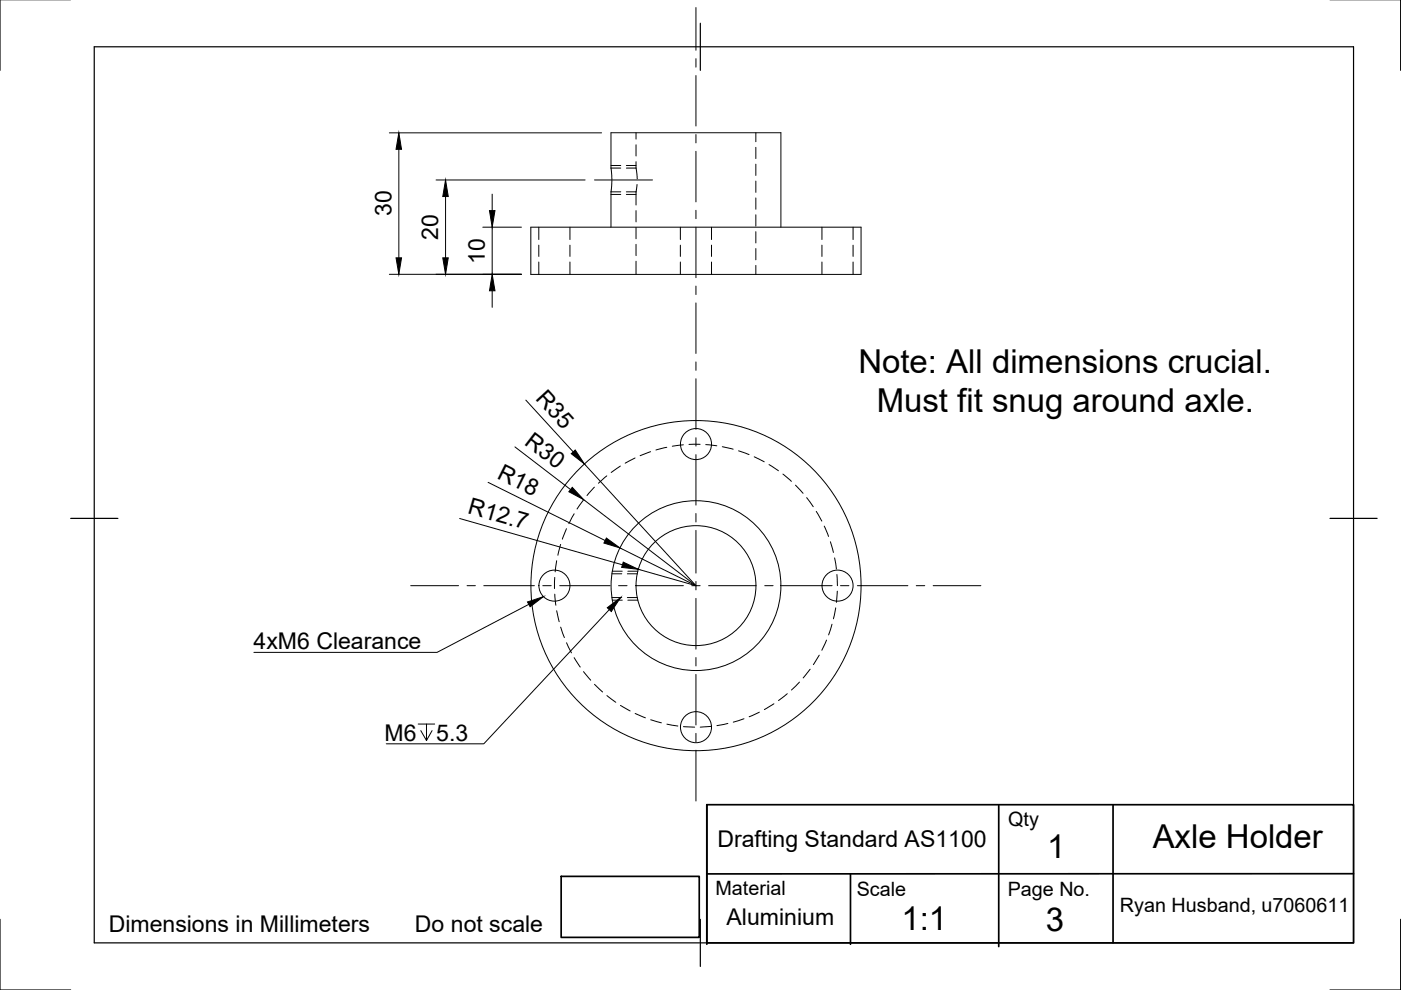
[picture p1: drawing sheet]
<svg xmlns="http://www.w3.org/2000/svg" width="297mm" height="210mm" viewBox="0 0 297 210" stroke-linecap="round" stroke-linejoin="round" font-family="sans-serif">
<!-- layer: Visible -->
<g fill="none" stroke="#000" stroke-width=".21">
<path d="M112.5 48.2h70.1v10h-70.1zM129.5 48.2v-7.5l.2-2.1-.2-2.9v-7.6h36.1v20.1"/>
<circle cx="147.6" cy="94.2" r="3.3"/>
<circle cx="117.5" cy="124.2" r="3.3"/>
<circle cx="147.6" cy="124.2" r="35"/>
<circle cx="147.6" cy="124.2" r="18"/>
<circle cx="147.6" cy="124.2" r="12.7"/>
<circle cx="177.6" cy="124.2" r="3.3"/>
<circle cx="147.6" cy="154.2" r="3.3"/>
</g>
<!-- layer: Hidden -->
<g fill="none" stroke="#000" stroke-width=".21">
<path d="M129.5 35.6h2.1M132.8 35.6h2.1M134.9 35.6l.2 2.3M134.9 28.1v1.4M134.9 30.7v2.4M134.9 34.3v1.3M135.1 39.1l-.2 1.6M160.3 28.1v1.9M160.3 31.2v2.4M160.3 34.8v2.4M160.3 38.4v2.4M114.2 48.2v2.6"/>
<path d="M114.2 52v2.4M114.2 55.6v2.6M120.8 48.2v2.6M120.8 52v2.4M120.8 55.6v2.6M129.5 40.7h2.1M132.8 40.7h2.1M134.9 40.7v2.8M134.9 44.7v2.3M134.9 48.2v2.4M134.9 51.8v2.4M134.9 55.4v2.8"/>
<path d="M144.3 48.2v2.6M144.3 52v2.4M144.3 55.6v2.6M150.9 48.2v2.6M150.9 52v2.4M150.9 55.6v2.6M160.3 42v2.4M160.3 45.5v2.4M160.3 49.1v2.4M160.3 52.7v2.4M160.3 56.3v1.9M174.3 48.2v2.6"/>
<path d="M174.3 52v2.4M174.3 55.6v2.6M180.9 48.2v2.6M180.9 52v2.4M180.9 55.6v2.6M129.7 121.7h2.1M129.7 126.7h2.1M133 121.7h2.1M133 126.7h2.1"/>
</g>
<!-- layer: Hidden Narrow -->
<path d="M129.5 35.1h2.1M132.8 35.1h2.1M129.5 41.2h2.1M132.8 41.2h2.1M129.8 121.1h2.1M129.8 127.2h2.1M133.1 121.1h2.1M133.1 127.2h2.1" fill="none" stroke="#000" stroke-width=".21"/>
<!-- layer: Border -->
<path d="M0 -.1v15M297 -.1v15M20 9.9h267v190h-267zM148.5 4.9v10M15 109.9h10M282 109.9h10M0 194.9v15h15M148.5 194.9v10M297 194.9v15h-15" fill="none" stroke="#000" stroke-width=".25"/>
<!-- layer: TitleBlock -->
<path d="M149.9 170.6h137.1v29.3h-137.1zM149.9 170.6v29.6M211.8 170.8v29.9M236 170.6v29.3M119 185.8h29.3v12.9h-29.3zM180.3 185.3v14.9M287 185.2l-137.1 .1" fill="none" stroke="#000" stroke-width=".36"/>
<!-- layer: Center Lines -->
<g fill="none" stroke="#000" stroke-width=".21">
<path d="M147.6 1.6v9.1M147.6 12.4v1.8M147.6 16v10.7M126 38.2h12.3M147.6 28.5v1.8M147.6 32.1v10.7M147.6 44.6v1.8M147.6 48.2v10.7M147.6 60.7v1.8M147.6 64.2v10.7M147.6 76.7v1.8M147.6 80.3v10.7"/>
<path d="M147.6 92.8v1.8M147.6 96.4v10.7M147.6 108.9v1.8M147.6 112.5v9M87.1 124.2h10.1M99 124.2h1.8M102.6 124.2h10.7M115.1 124.2h1.8M118.7 124.2h10.7M131.1 124.2h1.8M134.7 124.2h10.2M146.7 124.2h1.7"/>
<path d="M147.6 123.3v1.8M147.6 126.9v10.7M147.6 139.4v1.8M150.2 124.2h10.1M162.1 124.2h1.8M165.7 124.2h10.7M178.2 124.2h1.8M181.8 124.2h10.7M194.3 124.2h1.8M197.8 124.2h10.2M147.6 143v10.7M147.6 155.5v1.8"/>
<path d="M147.6 159.1v10.7"/>
</g>
<!-- layer: Annotations -->
<path d="M111.8 127.6l3.4-1.1-2.8 2.1zM128.8 128.9l2.8-2.2-2 3z" fill="#000" stroke="#000" stroke-width=".21"/>
<path d="M112.1 128.1l-19.4 10.2h-38.9M129.2 129.3l-26.6 28.4h-20.7M88.7 153.5h3.5M90.4 153.5v3.5l-1.2-2.1M91.6 154.9l-1.2 2.1" fill="none" stroke="#000" stroke-width=".21"/>
<!-- layer: Sketch4 -->
<g fill="none" stroke="#000" stroke-width=".21">
<path d="M131.5 98.8l-1.9 1.4M134.6 97.1l-2.1 1.1M137.9 95.8l-2.2 .8M141.4 94.8l-2.3 .6M144.9 94.3l-2.4 .3M148.4 94.2h-2.3M149.6 94.3l2.4 .2M153.1 94.7l2.3 .5M156.6 95.6l2.2 .8M159.9 96.9l2.1 1M163 98.5l2 1.3M118 118.9l-.3 2.3"/>
<path d="M118.9 115.4l-.6 2.3M120.1 112.1l-.9 2.2M121.7 108.9l-1.1 2.1M123.7 106l-1.4 1.9M126 103.3l-1.5 1.8M128.7 100.9l-1.8 1.6M166 100.5l1.8 1.6M168.7 102.9l1.6 1.7M171 105.5l1.4 1.9M173.1 108.4l1.1 2.1M174.8 111.5l.9 2.2M176.1 114.9l.6 2.2"/>
<path d="M177 118.3l.3 2.3M117.6 122.4v2.4M117.6 126l.3 2.3M118 129.5l.6 2.3M118.9 133l.8 2.2M120.1 136.3l1.1 2.1M121.7 139.4l1.3 2M173.7 138.9l-1.3 2M175.2 135.7l-1 2.2M176.4 132.3l-.7 2.3M177.2 128.9l-.5 2.3M177.4 121.8l.1 2.4"/>
<path d="M177.5 125.3l-.2 2.4M123.7 142.4l1.5 1.8M126 145.1l1.8 1.6M128.7 147.5l1.9 1.4M131.6 149.6l2 1.1M134.7 151.3l2.1 .9M138 152.6l2.2 .7M141.4 153.5l2.3 .4M144.9 154.1l2.4 .1M150.8 154l-2.3 .2M154.3 153.4l-2.3 .5M157.7 152.4l-2.2 .7"/>
<path d="M161 151l-2.2 1M164.1 149.2l-2 1.2M166.9 147.1l-1.8 1.4M169.5 144.6l-1.7 1.7M171.8 141.9l-1.5 1.8"/>
</g>
<!-- layer: Dimensions -->
<g fill="none" stroke="#000" stroke-width=".21">
<path d="M82.5 28.2h45.1M84.6 31.7v23M92.5 38.2h31.6M82.5 58.2h28.1M94.5 41.7v13M102.4 48.2h8.2M104.4 41.2v3.5M104.4 48.2v10M104.4 61.7v3.5M109.2 94.8l11.8 9M111.5 84.8l10 11M123.9 98.4l23.7 25.8"/>
<path d="M97.5 109.9l34.5 9.9M103.5 102.3l24.8 12.3M123.7 105.9l23.9 18.3M131.4 116.2l16.2 8M135.3 120.7l12.3 3.5"/>
</g>
<path d="M84.6 28.2l.5 3.5h-1.1zM84 54.7h1.1l-.5 3.5zM93.9 54.7h1.1l-.5 3.5zM94.5 38.2l.5 3.5h-1.1zM103.8 44.7h1.1l-.5 3.5zM104.4 58.2l.5 3.5h-1.1zM121.1 96.2l.9-.8 1.9 3zM121.3 103.3l2.4 2.6-3.1-1.6zM128.6 114.1l2.8 2.1-3.4-1.1zM132.1 119.2l3.2 1.5-3.5-.4z" fill="#000" stroke="#000" stroke-width=".21"/>
<g font-size="7">
<text x="182" y="79">Note: All dimensions crucial.</text>
<text x="185.9" y="87.4">Must fit snug around axle.</text>
<text x="244.4" y="179.7">Axle Holder</text>
<text x="222" y="181.8">1</text>
<text x="191.1" y="197.2">1:1</text>
<text x="221.8" y="197.3">3</text>
</g>
<g font-size="4.9">
<text x="83" y="45.9" transform="rotate(-90 83 45.9)">30</text>
<text x="92.9" y="50.8" transform="rotate(-90 92.9 50.8)">20</text>
<text x="102.8" y="56" transform="rotate(-90 102.8 56)">10</text>
<text x="113.4" y="84.6" transform="rotate(47 113.4 84.6)">R35</text>
<text x="111" y="94.2" transform="rotate(37 111 94.2)">R30</text>
<text x="105.2" y="101.4" transform="rotate(26 105.2 101.4)">R18</text>
<text x="99" y="108.8" transform="rotate(16 99 108.8)">R12.7</text>
<text x="53.8" y="137.6">4xM6 Clearance</text>
<text x="81.5" y="157">M6</text>
<text x="92.5" y="157">5.3</text>
<text x="152.1" y="179.5">Drafting Standard AS1100</text>
<text x="23.1" y="197.6">Dimensions in Millimeters</text>
<text x="88" y="197.6">Do not scale</text>
<text x="154.1" y="196.2">Aluminium</text>
</g>
<g font-size="4.2">
<text x="213.8" y="175.1">Qty</text>
<text x="151.7" y="189.9">Material</text>
<text x="181.6" y="189.9">Scale</text>
<text x="213.7" y="189.9">Page No.</text>
<text x="237.4" y="193.4">Ryan Husband, u7060611</text>
</g>
</svg>
